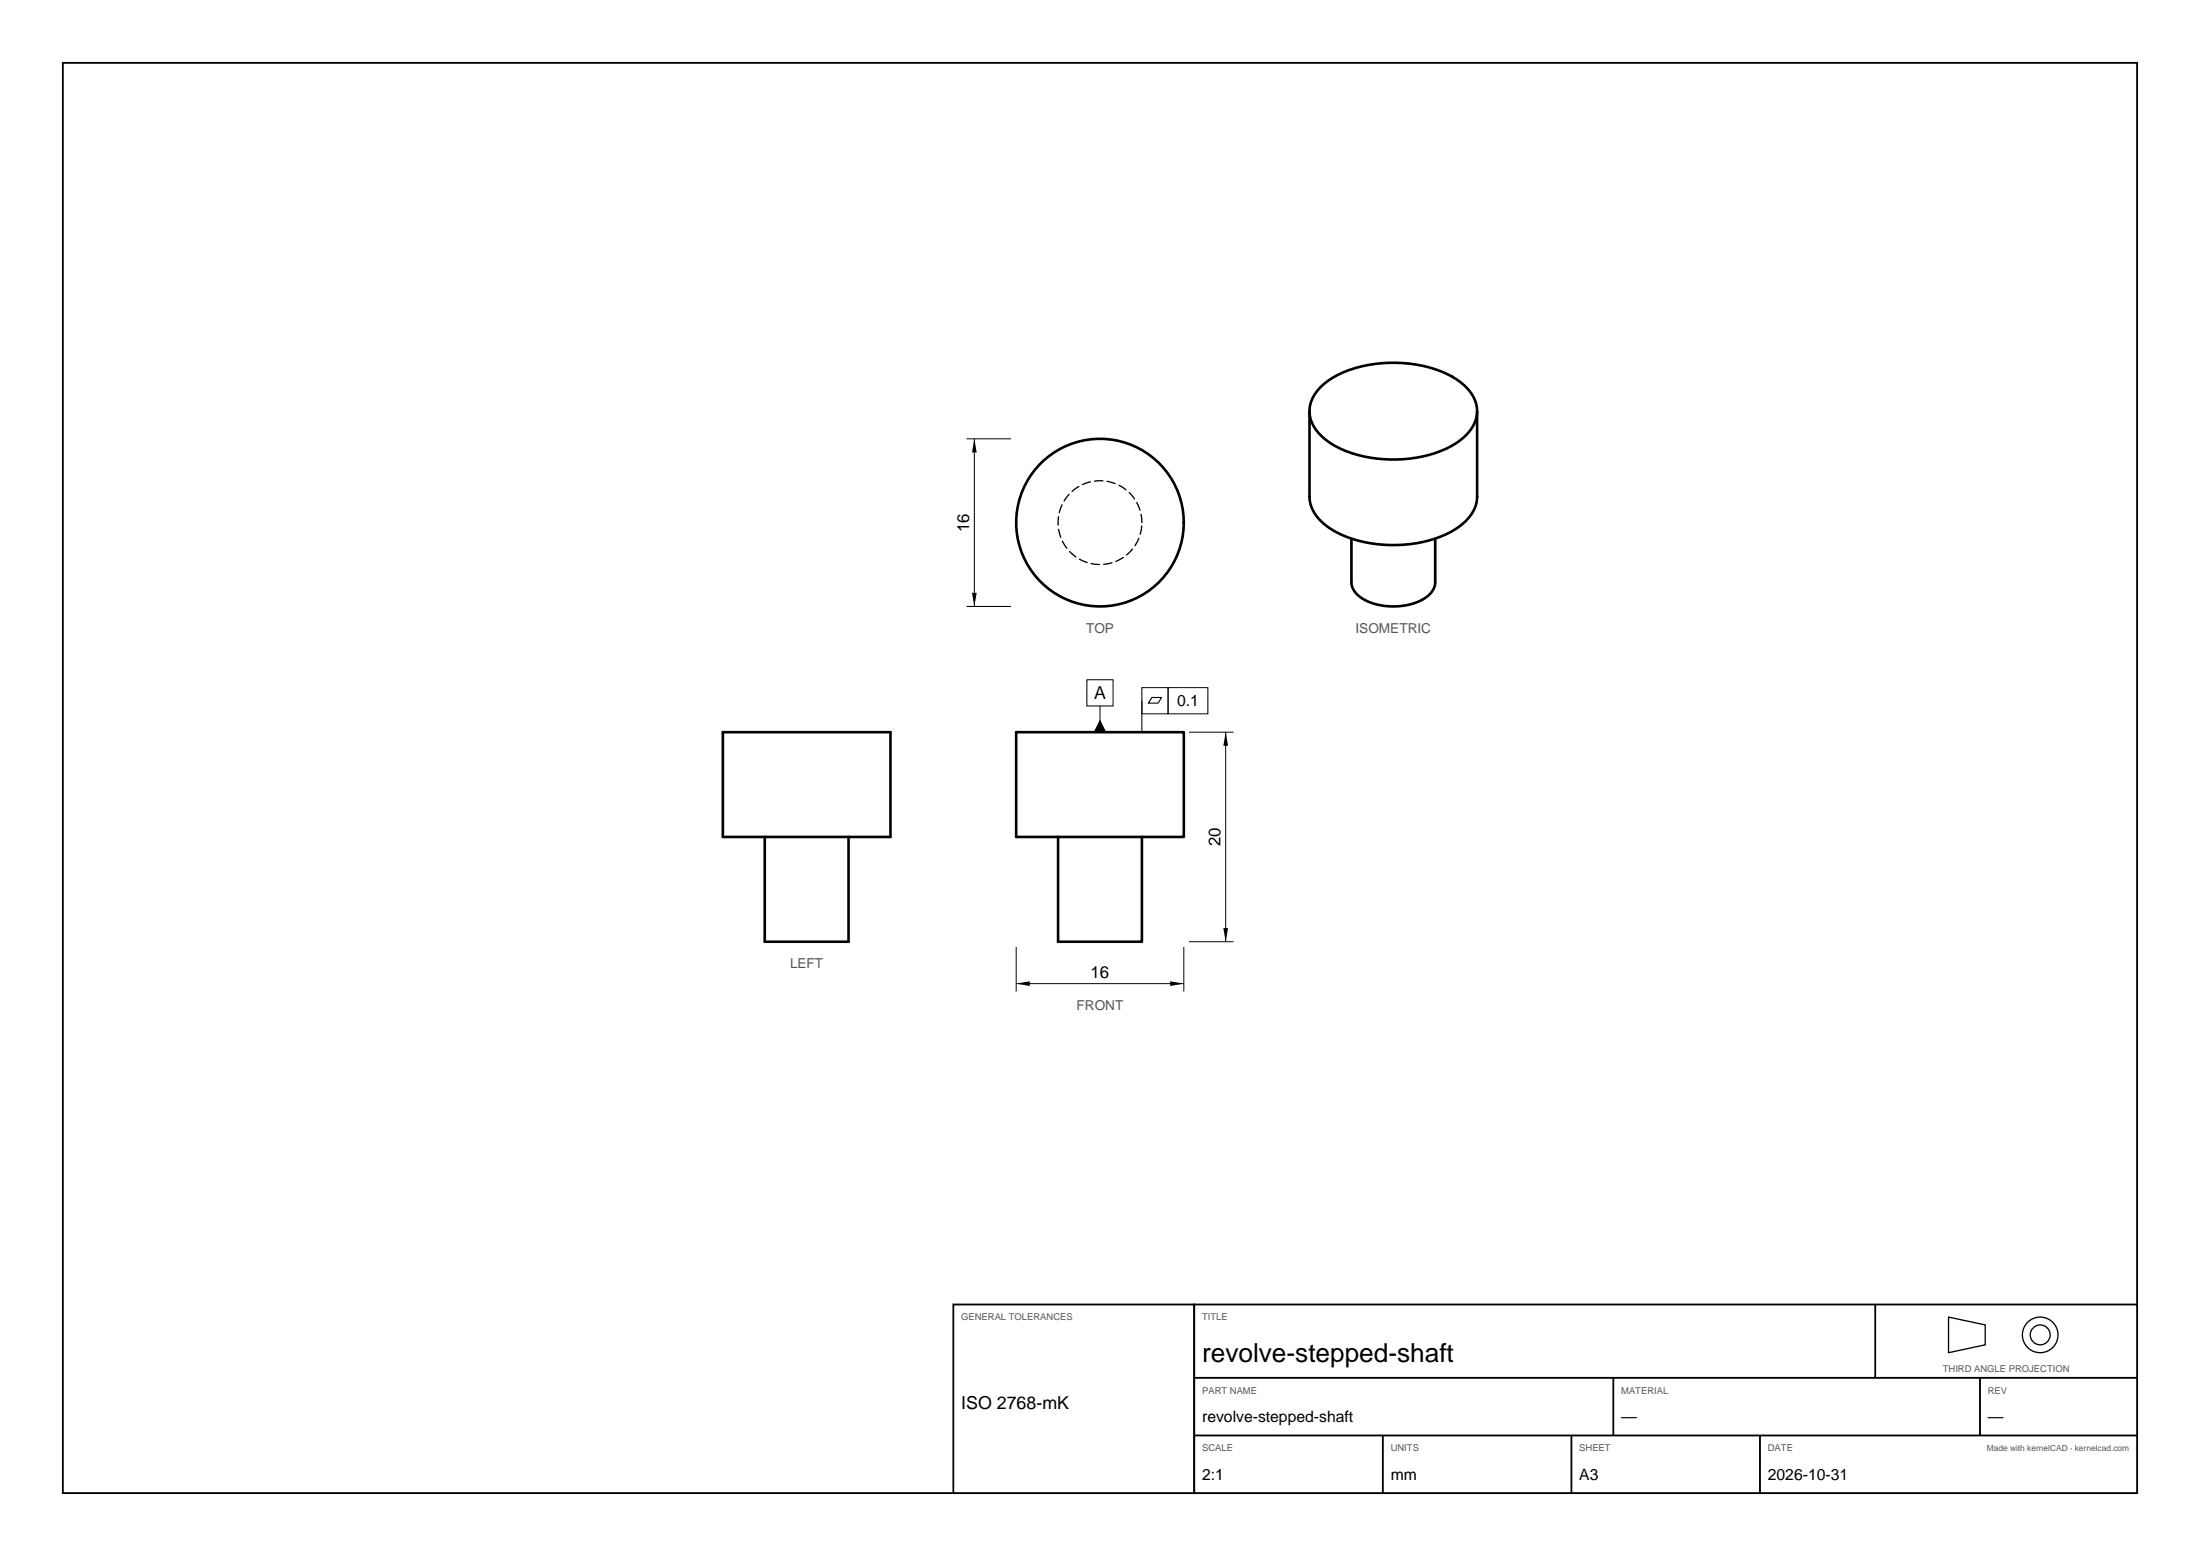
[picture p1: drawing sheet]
<svg xmlns="http://www.w3.org/2000/svg" width="420mm" height="297mm" viewBox="0 0 420 297" stroke-linecap="round" stroke-linejoin="round" font-family="sans-serif">
<path d="M12 12h396v273h-396z" fill="none" stroke="#000" stroke-width=".35"/>
<path d="M218 99.8a8 8 0 0 0-11.8-7.1 8 8 0 0 0-.6 13.8 8 8 0 0 0 12.4-6.1v-.6M170 139.8h-32M170 159.8h-32M218 159.8h-16M162 179.8h-16" fill="none" stroke="#000" stroke-width=".25" stroke-dasharray="1.6 .8"/>
<g fill="none" stroke="#000" stroke-width=".5">
<path d="M250 78.5v16.3a7.5 7.5 0 0 0 4 6.1 24.5 24.5 0 0 0 18.8 2.3 13.8 13.8 0 0 0 8.3-5.3 5.8 5.8 0 0 0 .9-3.1v-16.3M252.2 73.8a19.7 19.7 0 0 1 12.9-4.5 21.2 21.2 0 0 1 14 3.9 6.4 6.4 0 0 1 2.6 7 9.2 9.2 0 0 1-4.7 5 25 25 0 0 1-22.5-.3 8.2 8.2 0 0 1-4.5-5.8 6.2 6.2 0 0 1 2.2-5.3zM258 102.8v8.3a4.2 4.2 0 0 0 2.8 3.6 12.3 12.3 0 0 0 11.6-.8 3.5 3.5 0 0 0 1.6-2.8v-8.3M138 139.8h32v20h-32zM194 139.8h32v20h-32zM146 159.8v20h16v-20M202 159.8v20h16v-20"/>
<circle cx="210" cy="99.8" r="16"/>
</g>
<g fill="none" stroke="#000" stroke-width=".19">
<path d="M184.5 83.8h8.5M186 83.8v32M184.5 115.8h8.5M207.5 129.8h5v5h-5zM210 134.8v5M218 131.3h5v5h-5zM218 133.8v6M223 131.3h7.6v5h-7.6zM227 139.8h8.5M234 139.8v40M227 179.8h8.5M194 180.8v8.5"/>
<path d="M194 187.8h32M226 180.8v8.5"/>
</g>
<path d="M186 83.8l.5 2.6h-.9zM185.6 113.2h.9l-.5 2.6zM210 137.4l1.2 2.4h-2.4zM234 139.8l.4 2.6h-.9zM233.5 177.2h.9l-.4 2.6zM194 187.8l2.6-.5v.9zM223.4 187.3l2.6 .5-2.6 .4z" fill="#000"/>
<path d="M219.9 133.1h1.9l-.7 1.1h-1.9z" fill="none" stroke="#000" stroke-width=".21"/>
<g fill="#fff" stroke="#000" stroke-width=".35">
<path d="M182 249h46v36h-46z"/>
<path d="M228 249h180v36h-180z"/>
</g>
<path d="M358 249v14M228 263h180M228 274h180M264 274v11M300 274v11M308 263v11M336 274v11M378 263v11" fill="none" stroke="#000" stroke-width=".35"/>
<g fill="none" stroke="#000" stroke-width=".25">
<path d="M372 251.4l7 1.5v3.8l-7 1.5z"/>
<circle cx="389.5" cy="254.8" r="3.4"/>
<circle cx="389.5" cy="254.8" r="1.9"/>
</g>
<text font-size="5" x="229.5" y="260">revolve-stepped-shaft</text>
<g font-size="3.4">
<text x="208.9" y="133.5">A</text>
<text x="183.5" y="269">ISO 2768-mK</text>
</g>
<g font-size="3.2">
<text x="185" y="101.5" transform="rotate(-90 185 101.5)">16</text>
<text x="233" y="161.5" transform="rotate(-90 233 161.5)">20</text>
<text x="208.2" y="186.8">16</text>
</g>
<g font-size="3">
<text x="224.7" y="134.8">0.1</text>
<text x="229.5" y="271.5">revolve-stepped-shaft</text>
<text x="309.5" y="271.5">—</text>
<text x="379.5" y="271.5">—</text>
<text x="229.5" y="282.5">2:1</text>
<text x="265.5" y="282.5">mm</text>
<text x="301.5" y="282.5">A3</text>
<text x="337.5" y="282.5">2026-10-31</text>
</g>
<g font-size="2.6" fill="#555">
<text x="207.3" y="120.8">TOP</text>
<text x="258.8" y="120.8">ISOMETRIC</text>
<text x="150.8" y="184.8">LEFT</text>
<text x="205.5" y="192.8">FRONT</text>
</g>
<g font-size="1.8" fill="#555">
<text x="183.5" y="252">GENERAL TOLERANCES</text>
<text x="229.5" y="252">TITLE</text>
<text x="370.9" y="261.8">THIRD ANGLE PROJECTION</text>
<text x="229.5" y="266">PART NAME</text>
<text x="309.5" y="266">MATERIAL</text>
<text x="379.5" y="266">REV</text>
<text x="229.5" y="277">SCALE</text>
<text x="265.5" y="277">UNITS</text>
<text x="301.5" y="277">SHEET</text>
<text x="337.5" y="277">DATE</text>
</g>
<text font-size="1.6" fill="#555" x="379.3" y="277">Made with kernelCAD · kernelcad.com</text>
</svg>
